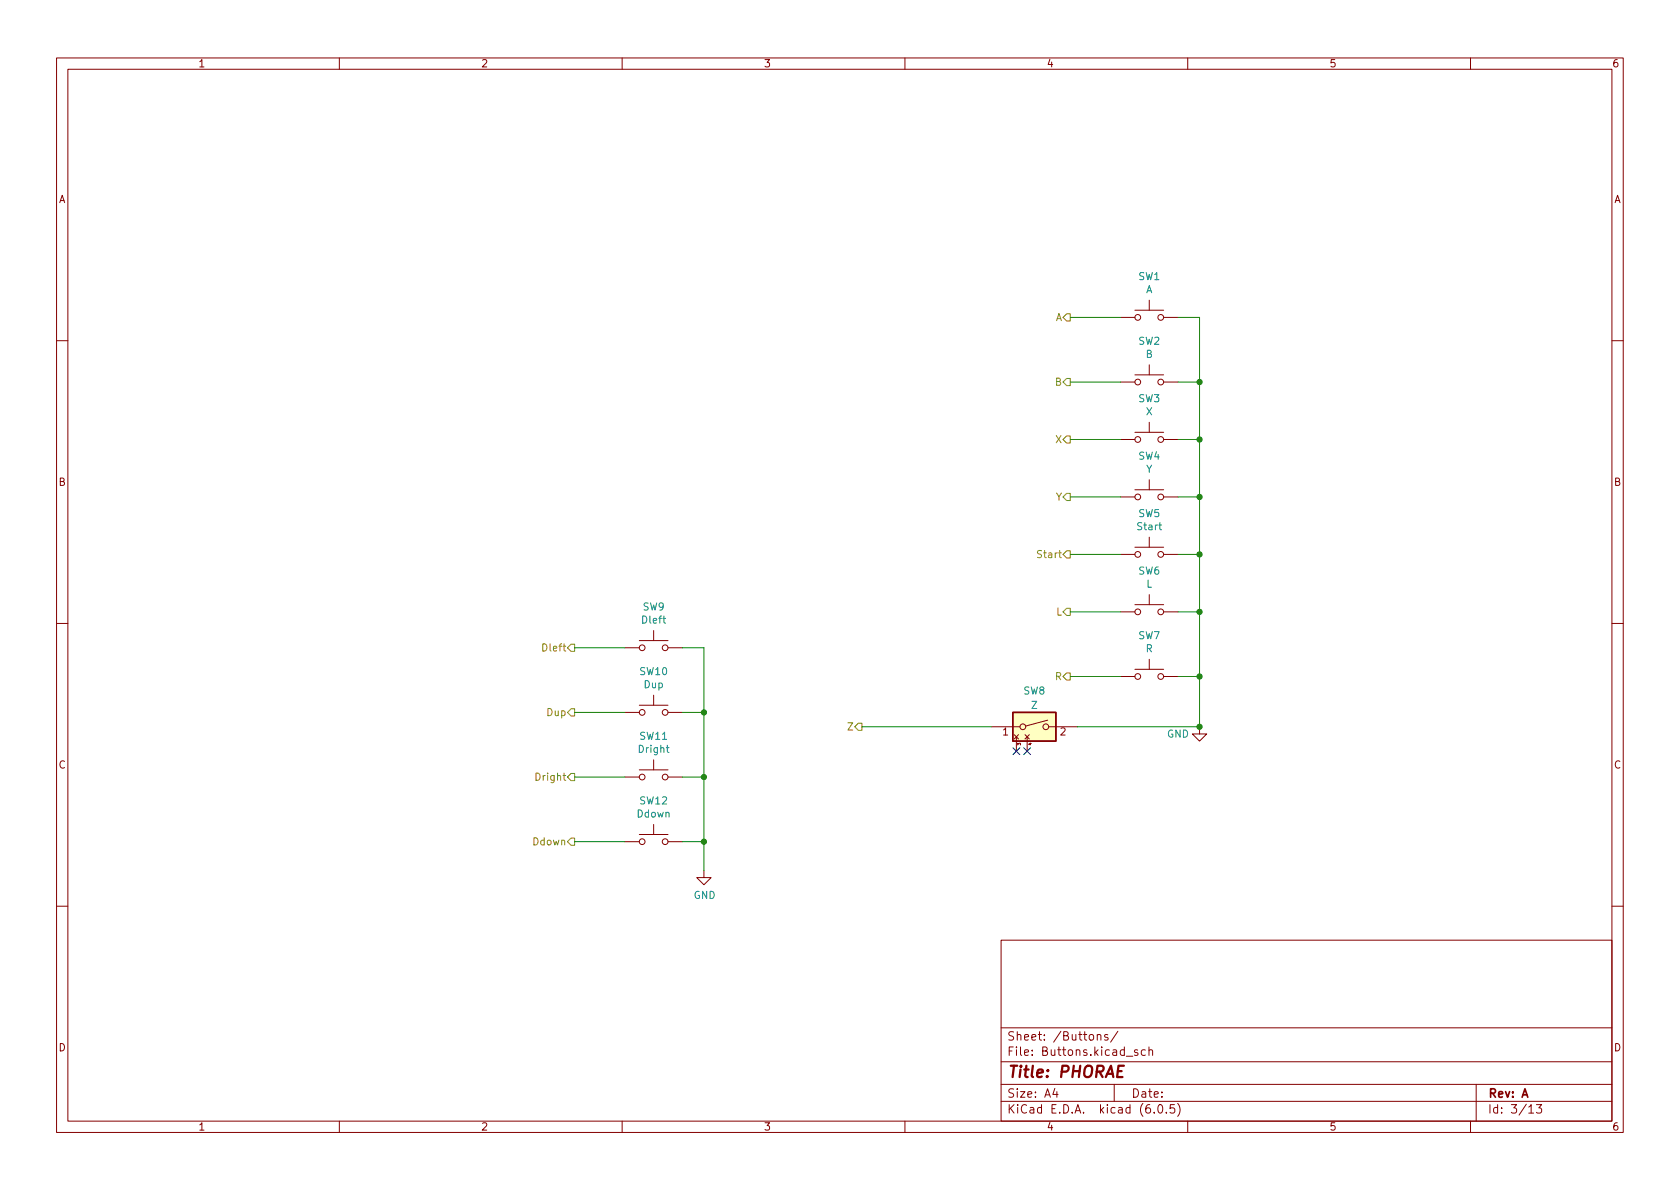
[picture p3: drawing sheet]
<svg xmlns="http://www.w3.org/2000/svg" width="297mm" height="210mm" viewBox="0 0 297 210" stroke-linecap="round" stroke-linejoin="round" font-family="sans-serif">
<g fill="none" stroke="#840000" stroke-width=".18">
<path d="M10 10.2h277v190.1h-277zM12 12.2h273v186.1h-273zM60 10.2v2M110 10.2v2M160 10.2v2M210 10.2v2M260 10.2v2M198.1 56.1h2.6M200.7 54.9h5M203.2 53.1v1.8M205.7 56.1h2.6M10 60.2h2"/>
<path d="M198.1 77.7h2.6M198.1 67.6h2.6M200.7 76.4h5M200.7 66.3h5M203.2 64.5v1.8M203.2 74.7v1.7M205.7 77.7h2.6M205.7 67.6h2.6M285 60.2h2M198.1 87.9h2.6M198.1 98h2.6M200.7 86.6h5"/>
<path d="M200.7 96.8h5M203.2 84.8v1.8M203.2 95v1.8M205.7 87.9h2.6M205.7 98h2.6M10 110.2h2M110.5 114.5h2.5M113 113.3h5.1M115.6 111.5v1.8M118.1 114.5h2.5M198.1 119.6h2.6M198.1 108.2h2.6"/>
<path d="M200.7 118.4h5M200.7 106.9h5M203.2 105.2v1.7M203.2 116.6v1.8M205.7 119.6h2.6M205.7 108.2h2.6M285 110.2h2M110.5 137.4h2.5M110.5 126h2.5M113 136.1h5.1M113 124.7h5.1M115.6 122.9v1.8"/>
<path d="M115.6 134.4v1.7M118.1 137.4h2.5M118.1 126h2.5M175.3 128.5h5M179.3 129.9l.8 .8M179.7 130.3v2.5M180.1 129.9l-.8 .8M181.2 129.9l.8 .8M181.6 130.3v2.5M182 129.9l-.8 .8M185.2 127.3l-3.8 1.1M185.4 128.5h5.1"/>
<path d="M212.1 128.5v1.3h1.3l-1.3 1.3-1.3-1.3h1.3M110.5 148.8h2.5M113 147.6h5.1M115.6 145.8v1.8M118.1 148.8h2.5M124.5 153.9v1.3h1.2l-1.2 1.3-1.3-1.3h1.3M10 160.2h2M177 166.3h108v32h-108zM285 160.2h2M60 198.3v2M110 198.3v2M160 198.3v2"/>
<path d="M177 194.8h108M177 191.8h108M177 187.8h108M177 181.8h108M186.5 192.5l-.4 1h1M186.9 193v1M194 183.1l.2-.2 .4 .1v.9M194 182.9v1M195.9 183l-.4-.1-.2 .2 .1 .3 .5 .1v.4h-.6M197 191.8v3M197.6 182.4l-1.2 1.9M199.1 186.8h1.2"/>
<path d="M201.1 185.7l-.3-.1-.2 .2v.3l.5 .1v.4h-.5M202.5 185.7l-.4-.1-.3 .3v.4l.1 .3h.6M203.1 185.8l.3-.2 .3 .1 .1 .9M203.1 185.1v1.5M204.1 196.7v.1M204.9 195.4l.2-.1a.81 .81 0 0 1 .6 .7 .81 .81 0 0 1-.3 .8h-.2a.81 .81 0 0 1-.6-.6 .81 .81 0 0 1 .3-.8zM206.2 196.7v.1M207.6 195.3h-.7v.7l.2-.1 .5 .1 .1 .2-.1 .5-.2 .1-.5-.1M208.2 195.1a1.72 1.72 0 0 1 0 2.3M210 198.3v2M260 198.3v2M261 191.8v6.5"/>
<path d="M270.3 195.8l.4-.5v1.5M270.3 196.8h.9M271.7 195.3h.9l-.5 .6 .4 .1v.7l-.2 .1h-.4l-.2-.1"/>
<circle cx="201.2" cy="56.1" r=".51"/>
<circle cx="205.2" cy="56.1" r=".51"/>
<circle cx="201.2" cy="77.7" r=".51"/>
<circle cx="201.2" cy="67.6" r=".51"/>
<circle cx="205.2" cy="67.6" r=".51"/>
<circle cx="205.2" cy="77.7" r=".51"/>
<circle cx="201.2" cy="87.9" r=".51"/>
<circle cx="201.2" cy="98" r=".51"/>
<circle cx="205.2" cy="87.9" r=".51"/>
<circle cx="205.2" cy="98" r=".51"/>
<circle cx="113.5" cy="114.5" r=".51"/>
<circle cx="117.6" cy="114.5" r=".51"/>
<circle cx="201.2" cy="108.2" r=".51"/>
<circle cx="201.2" cy="119.6" r=".51"/>
<circle cx="205.2" cy="108.2" r=".51"/>
<circle cx="205.2" cy="119.6" r=".51"/>
<circle cx="113.5" cy="126" r=".51"/>
<circle cx="113.5" cy="137.4" r=".51"/>
<circle cx="117.6" cy="126" r=".51"/>
<circle cx="117.6" cy="137.4" r=".51"/>
<circle cx="180.8" cy="128.5" r=".51"/>
<circle cx="184.9" cy="128.5" r=".51"/>
<circle cx="113.5" cy="148.8" r=".51"/>
<circle cx="117.6" cy="148.8" r=".51"/>
</g>
<path d="M198.7 188.5h-.9l-.3 2h1" fill="none" stroke="#840000" stroke-width=".4"/>
<path d="M117.8 132.2h.5M118 131.8v1.1l.3 .2" fill="none" stroke="#008484" stroke-width=".18"/>
<path d="M179.1 126h7.6v5.1h-7.6z" fill="#ffffc2" stroke="#ffffc2" stroke-width=".18"/>
<path d="M179.1 126h7.6v5.1h-7.6z" fill="none" stroke="#840000" stroke-width=".25"/>
<path d="M188.6 55.5h.6v1.3h-.6l-.6-.7zM188.6 66.9h.6v1.3h-.6l-.6-.6zM188.6 77.1h.6v1.3h-.6l-.6-.7zM188.6 97.4h.6v1.3h-.6l-.6-.7zM188.6 87.2h.6v1.3h-.6l-.6-.6zM101 113.9h.6v1.3h-.6l-.7-.7zM188.6 107.6h.6v1.2h-.6l-.6-.6zM188.6 119h.6v1.3h-.6l-.6-.7zM101 125.3h.6v1.3h-.6l-.7-.6zM101 136.8h.6v1.2h-.6l-.7-.6zM151.8 127.9h.6v1.3h-.6l-.7-.7zM101 148.2h.6v1.3h-.6l-.7-.7z" fill="none" stroke="#848400" stroke-width=".18"/>
<g fill="none" stroke="#008400" stroke-width=".18">
<path d="M189.2 56.1h8.9M208.3 56.1h3.8v72.4h-21.6M189.2 77.7h8.9M189.2 67.6h8.9M208.3 77.7h3.8M208.3 67.6h3.8M189.2 98h8.9M189.2 87.9h8.9M208.3 98h3.8M208.3 87.9h3.8M101.6 114.5h8.9M120.6 114.5h3.9v39.4"/>
<path d="M189.2 108.2h8.9M189.2 119.6h8.9M208.3 108.2h3.8M208.3 119.6h3.8M101.6 137.4h8.9M101.6 126h8.9M120.6 137.4h3.9M120.6 126h3.9M152.4 128.5h22.9M101.6 148.8h8.9M120.6 148.8h3.9"/>
</g>
<path d="M179.1 132.2l1.2 1.2M180.3 132.2l-1.2 1.2M181 132.2l1.2 1.2M182.2 132.2l-1.2 1.2" fill="none" stroke="#000084" stroke-width=".18"/>
<g fill="#008400" stroke="#008400" stroke-width=".18">
<circle cx="212.1" cy="119.6" r=".46"/>
<circle cx="212.1" cy="77.7" r=".46"/>
<circle cx="212.1" cy="87.9" r=".46"/>
<circle cx="212.1" cy="67.6" r=".46"/>
<circle cx="212.1" cy="98" r=".46"/>
<circle cx="212.1" cy="108.2" r=".46"/>
<circle cx="124.5" cy="148.8" r=".46"/>
<circle cx="124.5" cy="137.4" r=".46"/>
<circle cx="124.5" cy="126" r=".46"/>
<circle cx="212.1" cy="128.5" r=".46"/>
</g>
<text font-size="2.8" fill="#840000" x="178" y="190.6">Title: PHORAE</text>
<g font-size="2.1" fill="#840000">
<text x="178" y="184">Sheet: /Buttons/</text>
<text x="178" y="186.7">File: Buttons.kicad_sch</text>
<text x="178" y="196.9">KiCad E.D.A. kicad (6.0.5)</text>
<text x="178" y="194.1">Size: A4</text>
<text x="200" y="194.1">Date:</text>
<text x="263" y="194.1">Rev: A</text>
<text x="263" y="196.9">Id: 3/13</text>
</g>
<g font-size="1.8" fill="#840000">
<text x="35" y="11.9">1</text>
<text x="85" y="11.9">2</text>
<text x="135" y="11.9">3</text>
<text x="185" y="11.9">4</text>
<text x="235" y="11.9">5</text>
<text x="285" y="11.9">6</text>
<text x="10.3" y="35.9">A</text>
<text x="285.3" y="35.9">A</text>
<text x="10.3" y="85.9">B</text>
<text x="285.3" y="85.9">B</text>
<text x="177.3" y="130">1</text>
<text x="187.5" y="130">2</text>
<text x="10.3" y="135.9">C</text>
<text x="285.3" y="135.9">C</text>
<text x="10.3" y="185.9">D</text>
<text x="285.3" y="185.9">D</text>
<text x="35" y="199.9">1</text>
<text x="85" y="199.9">2</text>
<text x="135" y="199.9">3</text>
<text x="185" y="199.9">4</text>
<text x="235" y="199.9">5</text>
<text x="285" y="199.9">6</text>
</g>
<g font-size="1.8" fill="#008484">
<text x="201.3" y="49.5">SW1</text>
<text x="202.6" y="51.8">A</text>
<text x="201.3" y="61">SW2</text>
<text x="202.6" y="63.3">B</text>
<text x="201.3" y="71.1">SW3</text>
<text x="202.6" y="73.4">X</text>
<text x="201.3" y="81.3">SW4</text>
<text x="202.6" y="83.6">Y</text>
<text x="201.2" y="93.7">Start</text>
<text x="201.3" y="91.4">SW5</text>
<text x="201.3" y="101.6">SW6</text>
<text x="113.7" y="107.9">SW9</text>
<text x="202.7" y="103.9">L</text>
<text x="113.6" y="110.3">Dleft</text>
<text x="201.3" y="113">SW7</text>
<text x="113.2" y="119.4">SW10</text>
<text x="202.6" y="115.3">R</text>
<text x="113.9" y="121.7">Dup</text>
<text x="181" y="122.8">SW8</text>
<text x="182.3" y="125.3">Z</text>
<text x="113.2" y="130.8">SW11</text>
<text x="206.3" y="130.4">GND</text>
<text x="113" y="133.1">Dright</text>
<text x="113.2" y="142.2">SW12</text>
<text x="112.6" y="144.5">Ddown</text>
<text x="122.6" y="158.9">GND</text>
</g>
<g font-size="1.8" fill="#848400">
<text x="186.6" y="56.8">A</text>
<text x="186.6" y="68.2">B</text>
<text x="186.7" y="78.4">X</text>
<text x="186.7" y="88.5">Y</text>
<text x="183.8" y="98.7">Start</text>
<text x="186.8" y="108.8">L</text>
<text x="96.3" y="115.2">Dleft</text>
<text x="186.6" y="120.3">R</text>
<text x="96.8" y="126.6">Dup</text>
<text x="149.9" y="129.2">Z</text>
<text x="95" y="138">Dright</text>
<text x="94.3" y="149.5">Ddown</text>
</g>
<g font-size=".7" fill="#840000">
<text x="180.5" y="131.8" transform="rotate(-90 180.5 131.8)">3</text>
<text x="182.4" y="131.8" transform="rotate(-90 182.4 131.8)">4</text>
</g>
</svg>
